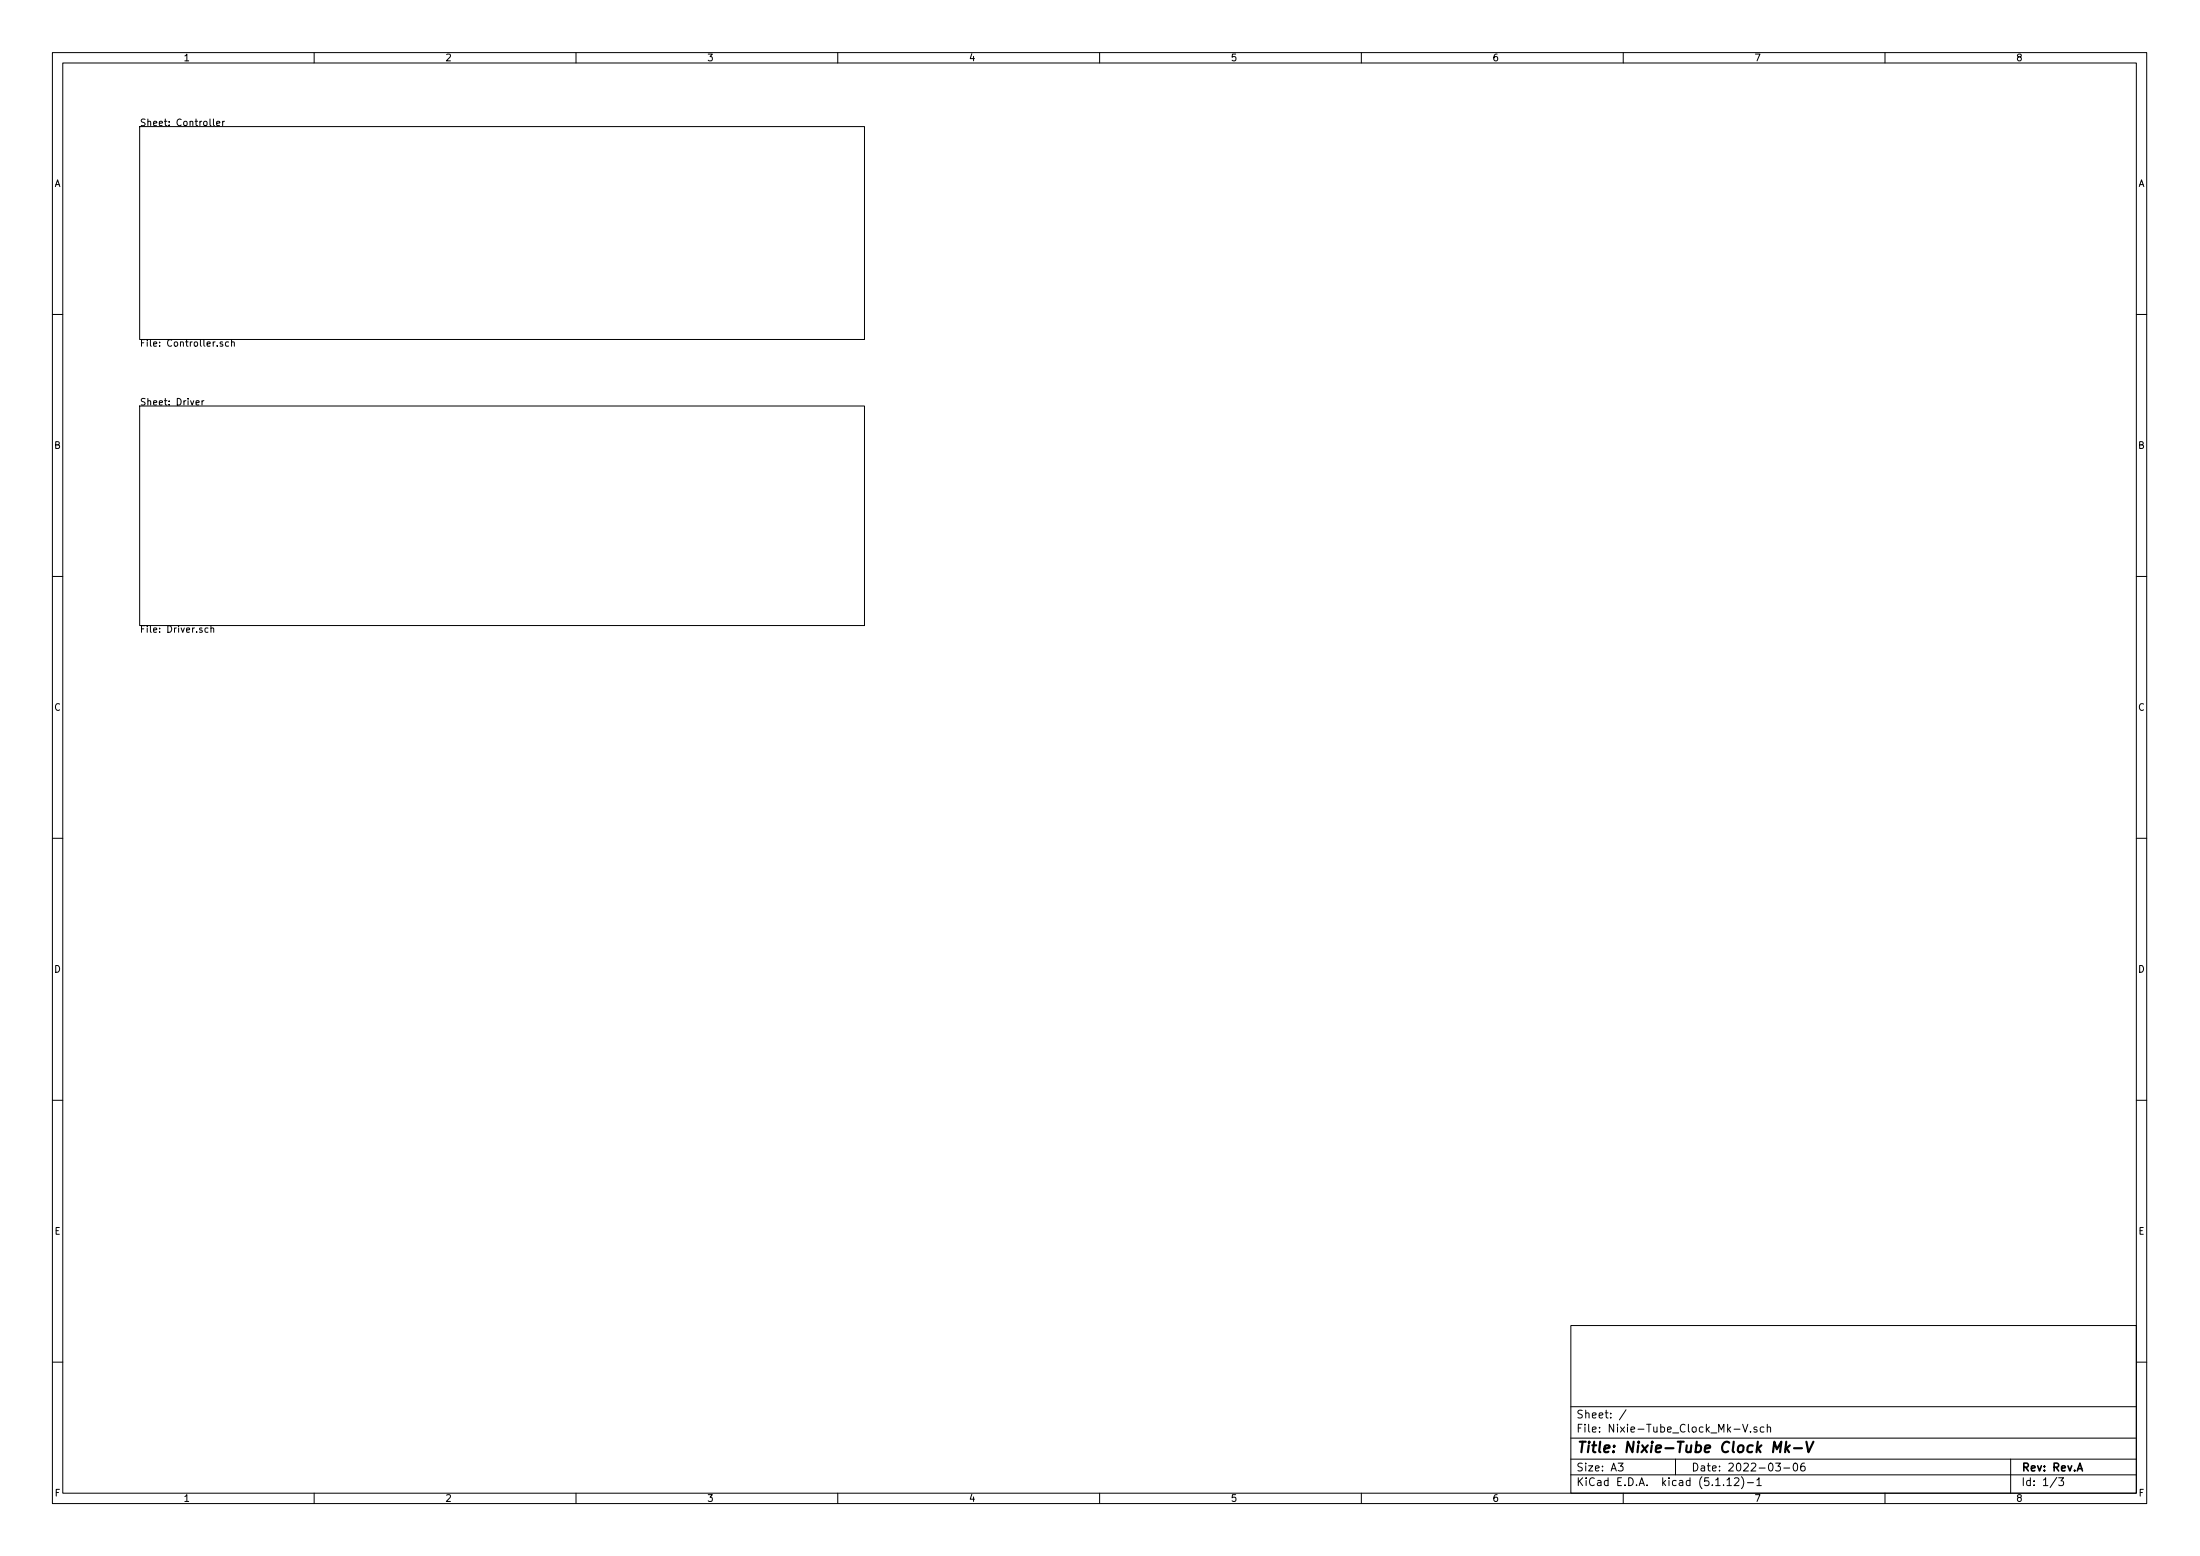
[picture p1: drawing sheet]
<svg xmlns="http://www.w3.org/2000/svg" width="420mm" height="297mm" viewBox="0 0 420 297" stroke-linecap="round" stroke-linejoin="round" font-family="sans-serif">
<g fill="none" stroke="#000" stroke-width=".19">
<path d="M10 10h400v277h-400zM12 12h396v273.1h-396zM60 10v2M110 10v2M160 10v2M210 10v2M260 10v2M310 10v2M360 10v2M26.7 24.2h138.4v40.6h-138.4zM40.8 22.7v1.1l.1 .2M41.4 23.6l.6-.1-.1-.3h-.3l-.2 .1v.6h.5"/>
<path d="M42.5 23.2v.8M42.9 23.2l-.4 .2M10 60h2M26.7 77.5h138.4v41.9h-138.4zM37.4 76.9l.6-.1v-.3h-.4l-.2 .2 .1 .6h.5M38.6 76.5v.8M38.9 76.5l-.3 .2M42.5 65.3h-.3l-.2 .1 .1 .2 .4 .1v.4h-.5M43.7 65.3h-.4l-.2 .2 .1 .6h.5M44.2 65.4l.2-.1h.3l.1 .8M44.2 64.8v1.3M408 60h2"/>
<path d="M10 110h2M39.7 119.9h-.3l-.3 .2 .1 .6h.5M40.3 119.4v1.3M408 110h2M40.3 120l.2-.1h.3v.8M10 160h2M408 160h2M10 210h2M408 210h2M300 253h108v32.1h-108zM10 260h2M300 278.5h108"/>
<path d="M300 274.5h108M300 268.5h108M309 279.3h1l-.5 .6 .4 .1v.7l-.2 .1-.7-.1M310.5 269.1l-1.2 2M320 278.5v3M332.8 271.9l.5 1.5 .5-1.5M334.3 273.3v.1M335.5 272.5l-.3-.1-.3 .2 .1 .2 .5 .2v.3h-.6M336.9 272.5l-.5-.1-.2 .3 .1 .6h.6M337.5 272.5l.2-.1 .4 .1 .1 .9M337.5 271.9v1.5M339.1 279.3h.9l-.5 .6 .5 .1v.7l-.2 .1-.7-.1"/>
<path d="M342.6 279.5l.4-.2a.94 .94 0 0 1 0 1.5 .82 .82 0 0 1-.4-1.3zM344.6 279.3a.59 .59 0 0 0-.7 .6l.1 .8 .2 .1 .5-.1 .1-.5-.2-.3h-.4l-.3 .3M384 278.5v6.6M408 260h2M60 285.1v1.9M110 285.1v1.9M160 285.1v1.9M210 285.1v1.9M260 285.1v1.9M300 281.5h108M310 285.1v1.9M329.8 282.5l.5-.4v1.5"/>
<path d="M329.8 283.6h.9M331.2 282.3l.6-.2 .2 .2 .1 .2-.9 1.1h.9M332.6 281.9a1.71 1.71 0 0 1 0 2.3M333.7 283h1.2M335.5 282.5l.4-.4v1.5M335.5 283.6h.9M340.7 280.2h1.1M360 285.1v1.9M392.8 282l-1.3 2M393.2 282.1h.9l-.5 .6 .4 .1v.7l-.2 .1-.6-.1"/>
</g>
<path d="M396.7 280.8l.5-1.5 .5 1.5" fill="none" stroke="#000" stroke-width=".3"/>
<path d="M338.6 277.2l.3-2 .4 1.5 .9-1.5-.2 2M341.1 275.2l-.2 2M341.2 276.5l.5 .7M341.8 275.9l-.8 .8M342.6 276.5h1.5M345 275.2l.4 2 .9-2" fill="none" stroke="#000" stroke-width=".41"/>
<text font-size="2.8" x="301" y="277.3">Title: Nixie-Tube Clock Mk-V</text>
<g font-size="2.1">
<text x="301" y="273.5">File: Nixie-Tube_Clock_Mk-V.sch</text>
<text x="301" y="270.8">Sheet: /</text>
<text x="301" y="280.9">Size: A3</text>
<text x="323" y="280.9">Date: 2022-03-06</text>
<text x="386" y="280.9">Rev: Rev.A</text>
<text x="301" y="283.7">KiCad E.D.A. kicad (5.1.12)-1</text>
<text x="386" y="283.7">Id: 1/3</text>
</g>
<g font-size="1.8">
<text x="35" y="11.7">1</text>
<text x="85" y="11.7">2</text>
<text x="135" y="11.7">3</text>
<text x="185" y="11.7">4</text>
<text x="235" y="11.7">5</text>
<text x="285" y="11.7">6</text>
<text x="335" y="11.7">7</text>
<text x="385" y="11.7">8</text>
<text x="26.7" y="24.1">Sheet: Controller</text>
<text x="10.4" y="35.7">A</text>
<text x="408.4" y="35.7">A</text>
<text x="26.7" y="66.2">File: Controller.sch</text>
<text x="26.7" y="77.4">Sheet: Driver</text>
<text x="10.4" y="85.7">B</text>
<text x="408.4" y="85.7">B</text>
<text x="26.7" y="120.8">File: Driver.sch</text>
<text x="10.4" y="135.7">C</text>
<text x="408.4" y="135.7">C</text>
<text x="10.4" y="185.7">D</text>
<text x="408.4" y="185.7">D</text>
<text x="10.4" y="235.7">E</text>
<text x="408.4" y="235.7">E</text>
<text x="10.5" y="285.7">F</text>
<text x="35" y="286.7">1</text>
<text x="85" y="286.7">2</text>
<text x="135" y="286.7">3</text>
<text x="185" y="286.7">4</text>
<text x="235" y="286.7">5</text>
<text x="285" y="286.7">6</text>
<text x="335" y="286.7">7</text>
<text x="385" y="286.7">8</text>
<text x="408.5" y="285.7">F</text>
</g>
</svg>
